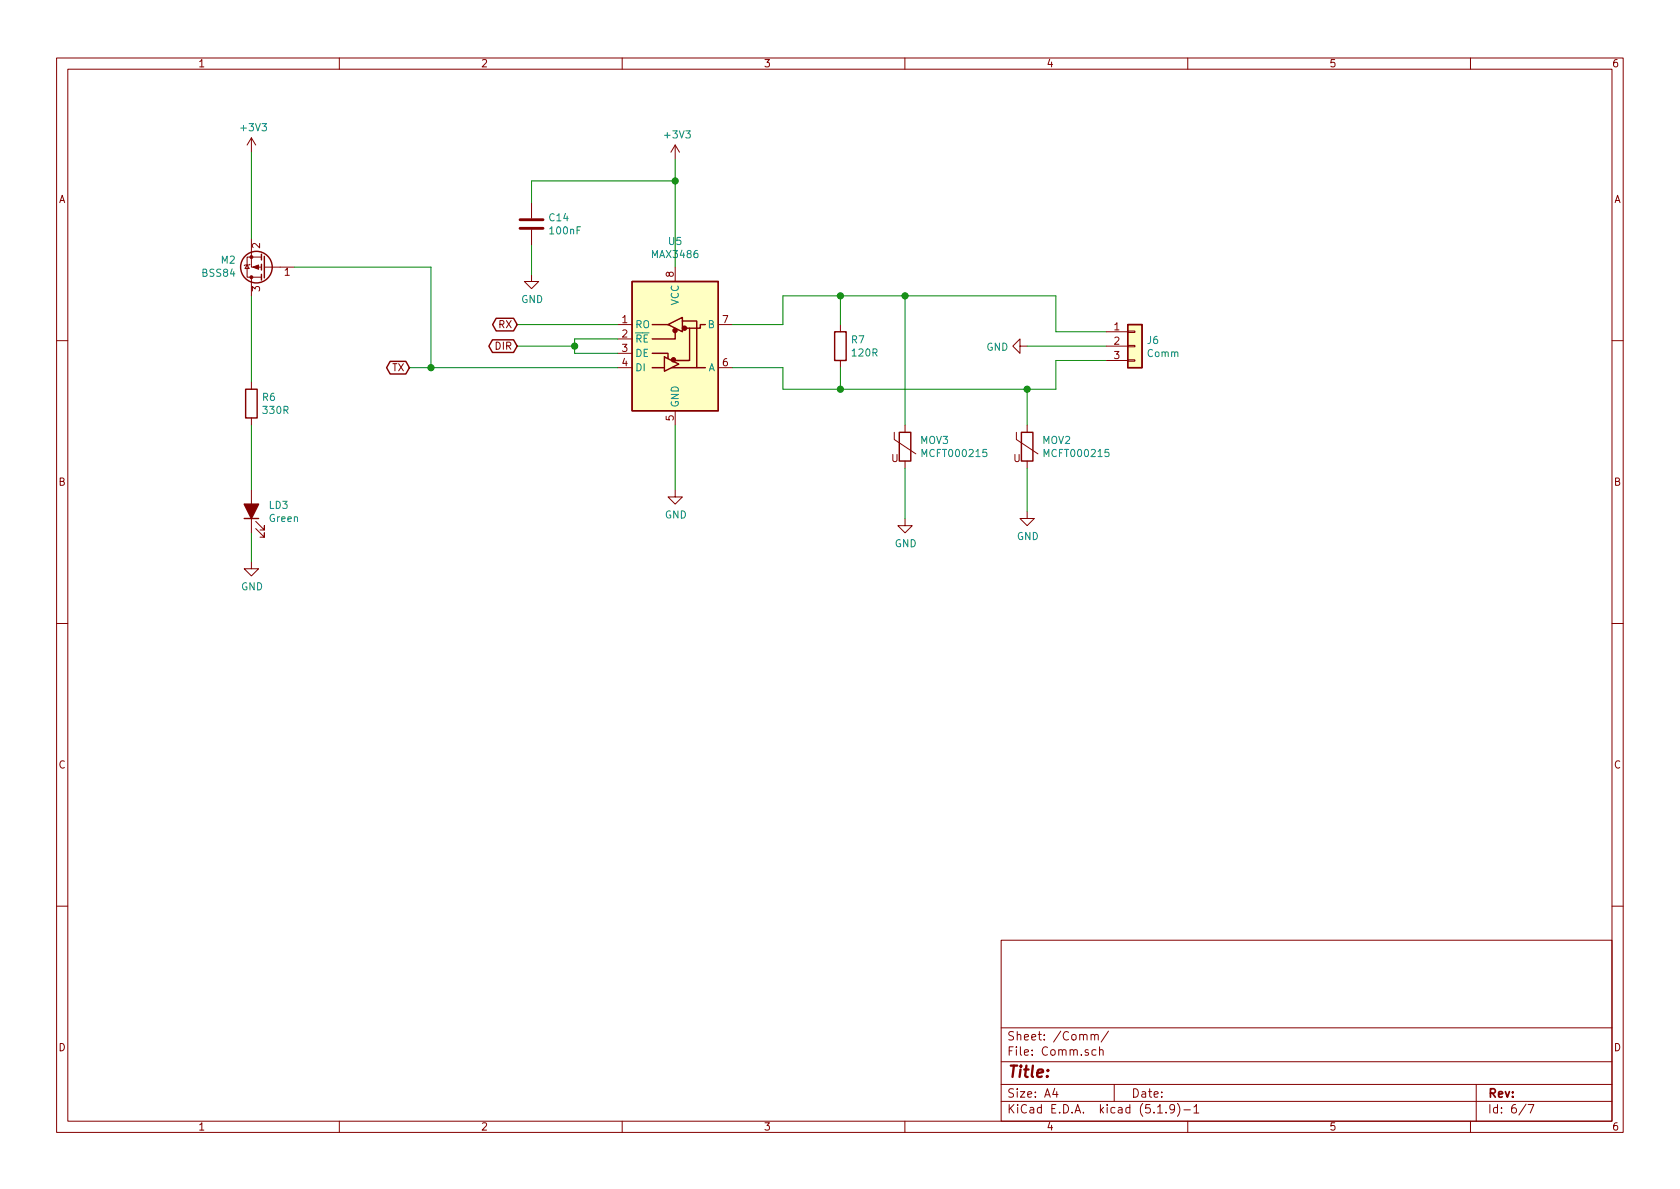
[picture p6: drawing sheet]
EESchema Schematic File Version 4
EELAYER 30 0
EELAYER END
$Descr A4 11693 8268
encoding utf-8
Sheet 6 7
Title ""
Date ""
Rev ""
Comp ""
Comment1 ""
Comment2 ""
Comment3 ""
Comment4 ""
$EndDescr
$Comp
L Device:R R6
U 1 1
P 1750 2800
F 0 "R6" H 1820 2846 50  0000 L CNN
F 1 "330R" H 1820 2755 50  0000 L CNN
F 2 "Resistor_SMD:R_1206_3216Metric" V 1680 2800 50  0001 C CNN
F 3 "~" H 1750 2800 50  0001 C CNN
	1    1750 2800
	1    0    0    -1  
$EndComp
$Comp
L Device:R R7
U 1 1
P 5850 2400
F 0 "R7" H 5920 2446 50  0000 L CNN
F 1 "120R" H 5920 2355 50  0000 L CNN
F 2 "Resistor_SMD:R_1206_3216Metric" V 5780 2400 50  0001 C CNN
F 3 "~" H 5850 2400 50  0001 C CNN
	1    5850 2400
	1    0    0    -1  
$EndComp
$Comp
L Device:C C14
U 1 1
P 3700 1550
F 0 "C14" H 3815 1596 50  0000 L CNN
F 1 "100nF" H 3815 1505 50  0000 L CNN
F 2 "Capacitor_SMD:C_0805_2012Metric" H 3738 1400 50  0001 C CNN
F 3 "~" H 3700 1550 50  0001 C CNN
	1    3700 1550
	1    0    0    -1  
$EndComp
$Comp
L Device:LED_ALT LD3
U 1 1
P 1750 3550
F 0 "LD3" V 1789 3432 50  0000 R CNN
F 1 "Green" V 1698 3432 50  0000 R CNN
F 2 "LED_THT:LED_D5.0mm" H 1750 3550 50  0001 C CNN
F 3 "~" H 1750 3550 50  0001 C CNN
F 4 "703-0097" H 1750 3550 50  0001 C CNN "Name"
F 5 "multicomp" H 1750 3550 50  0001 C CNN "Manufacturer"
	1    1750 3550
	0    -1   -1   0   
$EndComp
$Comp
L Device:Q_PMOS_GSD M2
U 1 1
P 1850 1850
F 0 "M2" H 2055 1804 50  0000 L CNN
F 1 "BSS84" H 2055 1895 50  0000 L CNN
F 2 "Package_TO_SOT_SMD:SOT-23" H 2050 1950 50  0001 C CNN
F 3 "~" H 1850 1850 50  0001 C CNN
F 4 "BSS84" H 1850 1850 50  0001 C CNN "Name"
F 5 "ON" H 1850 1850 50  0001 C CNN "Manufacturer"
	1    1850 1850
	-1   0    0    1   
$EndComp
$Comp
L Device:Varistor MOV2
U 1 1
P 7150 3100
F 0 "MOV2" H 7253 3146 50  0000 L CNN
F 1 "MCFT000215" H 7253 3055 50  0000 L CNN
F 2 "Varistor:RV_Disc_D7mm_W3.4mm_P5mm" V 7080 3100 50  0001 C CNN
F 3 "~" H 7150 3100 50  0001 C CNN
F 4 "MCFT000215" H 7150 3100 50  0001 C CNN "Name"
F 5 "multiomp" H 7150 3100 50  0001 C CNN "Manufacturer"
	1    7150 3100
	1    0    0    -1  
$EndComp
$Comp
L Device:Varistor MOV3
U 1 1
P 6300 3100
F 0 "MOV3" H 6403 3146 50  0000 L CNN
F 1 "MCFT000215" H 6403 3055 50  0000 L CNN
F 2 "Varistor:RV_Disc_D7mm_W3.4mm_P5mm" V 6230 3100 50  0001 C CNN
F 3 "~" H 6300 3100 50  0001 C CNN
F 4 "MCFT000215" H 6300 3100 50  0001 C CNN "Name"
F 5 "multiomp" H 6300 3100 50  0001 C CNN "Manufacturer"
	1    6300 3100
	1    0    0    -1  
$EndComp
$Comp
L Connector_Generic:Conn_01x03 J6
U 1 1
P 7900 2400
F 0 "J6" H 7980 2442 50  0000 L CNN
F 1 "Comm" H 7980 2351 50  0000 L CNN
F 2 "PCDB_project:IO3" H 7900 2400 50  0001 C CNN
F 3 "~" H 7900 2400 50  0001 C CNN
F 4 "22-05-7025" H 7900 2400 50  0001 C CNN "Name"
F 5 "Molex" H 7900 2400 50  0001 C CNN "Manufacturer"
	1    7900 2400
	1    0    0    -1  
$EndComp
$Comp
L Interface_UART:MAX3486 U5
U 1 1
P 4700 2350
F 0 "U5" H 4700 3031 50  0000 C CNN
F 1 "MAX3486" H 4700 2940 50  0000 C CNN
F 2 "Package_SO:SOIC-8_3.9x4.9mm_P1.27mm" H 4700 1650 50  0001 C CNN
F 3 "https://datasheets.maximintegrated.com/en/ds/MAX3483-MAX3491.pdf" H 4700 2400 50  0001 C CNN
F 4 "MAX3486" H 4700 2350 50  0001 C CNN "Name"
F 5 "Maxim" H 4700 2350 50  0001 C CNN "Manufacturer"
	1    4700 2350
	1    0    0    -1  
$EndComp
Wire Wire Line
	1750 3400 1750 2950
Wire Wire Line
	1750 2650 1750 2050
Wire Wire Line
	2050 1850 3000 1850
Wire Wire Line
	3000 1850 3000 2550
Wire Wire Line
	3000 2550 4300 2550
Wire Wire Line
	4300 2450 4000 2450
Wire Wire Line
	4000 2450 4000 2400
Wire Wire Line
	4000 2350 4300 2350
Wire Wire Line
	4000 2400 3600 2400
Connection ~ 4000 2400
Wire Wire Line
	4000 2400 4000 2350
$Comp
L power:+3V3 #PWR0128
U 1 1
P 4700 1100
F 0 "#PWR0128" H 4700 950 50  0001 C CNN
F 1 "+3V3" H 4715 1273 50  0000 C CNN
F 2 "" H 4700 1100 50  0001 C CNN
F 3 "" H 4700 1100 50  0001 C CNN
	1    4700 1100
	1    0    0    -1  
$EndComp
$Comp
L power:GND #PWR0129
U 1 1
P 4700 3400
F 0 "#PWR0129" H 4700 3150 50  0001 C CNN
F 1 "GND" H 4705 3227 50  0000 C CNN
F 2 "" H 4700 3400 50  0001 C CNN
F 3 "" H 4700 3400 50  0001 C CNN
	1    4700 3400
	1    0    0    -1  
$EndComp
$Comp
L power:GND #PWR0130
U 1 1
P 1750 3900
F 0 "#PWR0130" H 1750 3650 50  0001 C CNN
F 1 "GND" H 1755 3727 50  0000 C CNN
F 2 "" H 1750 3900 50  0001 C CNN
F 3 "" H 1750 3900 50  0001 C CNN
	1    1750 3900
	1    0    0    -1  
$EndComp
$Comp
L power:GND #PWR0131
U 1 1
P 6300 3600
F 0 "#PWR0131" H 6300 3350 50  0001 C CNN
F 1 "GND" H 6305 3427 50  0000 C CNN
F 2 "" H 6300 3600 50  0001 C CNN
F 3 "" H 6300 3600 50  0001 C CNN
	1    6300 3600
	1    0    0    -1  
$EndComp
$Comp
L power:GND #PWR0132
U 1 1
P 7150 3550
F 0 "#PWR0132" H 7150 3300 50  0001 C CNN
F 1 "GND" H 7155 3377 50  0000 C CNN
F 2 "" H 7150 3550 50  0001 C CNN
F 3 "" H 7150 3550 50  0001 C CNN
	1    7150 3550
	1    0    0    -1  
$EndComp
$Comp
L power:GND #PWR0133
U 1 1
P 7150 2400
F 0 "#PWR0133" H 7150 2150 50  0001 C CNN
F 1 "GND" V 7155 2272 50  0000 R CNN
F 2 "" H 7150 2400 50  0001 C CNN
F 3 "" H 7150 2400 50  0001 C CNN
	1    7150 2400
	0    1    1    0   
$EndComp
Wire Wire Line
	5100 2250 5450 2250
Wire Wire Line
	5450 2250 5450 2050
Wire Wire Line
	5450 2050 5850 2050
Wire Wire Line
	7350 2050 7350 2300
Wire Wire Line
	7350 2300 7700 2300
Wire Wire Line
	7700 2400 7150 2400
Wire Wire Line
	7700 2500 7350 2500
Wire Wire Line
	7350 2500 7350 2700
Wire Wire Line
	5450 2700 5450 2550
Wire Wire Line
	5450 2550 5100 2550
Wire Wire Line
	5850 2250 5850 2050
Wire Wire Line
	5850 2700 5850 2550
Wire Wire Line
	5850 2700 5450 2700
Wire Wire Line
	5850 2050 6300 2050
Connection ~ 5850 2050
Wire Wire Line
	5850 2700 7150 2700
Connection ~ 5850 2700
Wire Wire Line
	6300 2950 6300 2050
Connection ~ 6300 2050
Wire Wire Line
	6300 2050 7350 2050
Wire Wire Line
	7150 2700 7150 2950
Connection ~ 7150 2700
Wire Wire Line
	7150 2700 7350 2700
Wire Wire Line
	7150 3250 7150 3550
Wire Wire Line
	6300 3250 6300 3600
Wire Wire Line
	4700 3400 4700 2950
Text GLabel 3600 2400 0    50   BiDi ~ 0
DIR
Text GLabel 3600 2250 0    50   BiDi ~ 0
RX
Text GLabel 2850 2550 0    50   BiDi ~ 0
TX
Wire Wire Line
	2850 2550 3000 2550
Connection ~ 3000 2550
Wire Wire Line
	3600 2250 4300 2250
Wire Wire Line
	4700 1850 4700 1250
Wire Wire Line
	3700 1400 3700 1250
Wire Wire Line
	3700 1250 4700 1250
Connection ~ 4700 1250
Wire Wire Line
	4700 1250 4700 1100
$Comp
L power:GND #PWR0134
U 1 1
P 3700 1900
F 0 "#PWR0134" H 3700 1650 50  0001 C CNN
F 1 "GND" H 3705 1727 50  0000 C CNN
F 2 "" H 3700 1900 50  0001 C CNN
F 3 "" H 3700 1900 50  0001 C CNN
	1    3700 1900
	1    0    0    -1  
$EndComp
Wire Wire Line
	3700 1700 3700 1900
$Comp
L power:+3V3 #PWR0135
U 1 1
P 1750 1050
F 0 "#PWR0135" H 1750 900 50  0001 C CNN
F 1 "+3V3" H 1765 1223 50  0000 C CNN
F 2 "" H 1750 1050 50  0001 C CNN
F 3 "" H 1750 1050 50  0001 C CNN
	1    1750 1050
	1    0    0    -1  
$EndComp
Wire Wire Line
	1750 1050 1750 1650
Wire Wire Line
	1750 3700 1750 3900
$EndSCHEMATC
